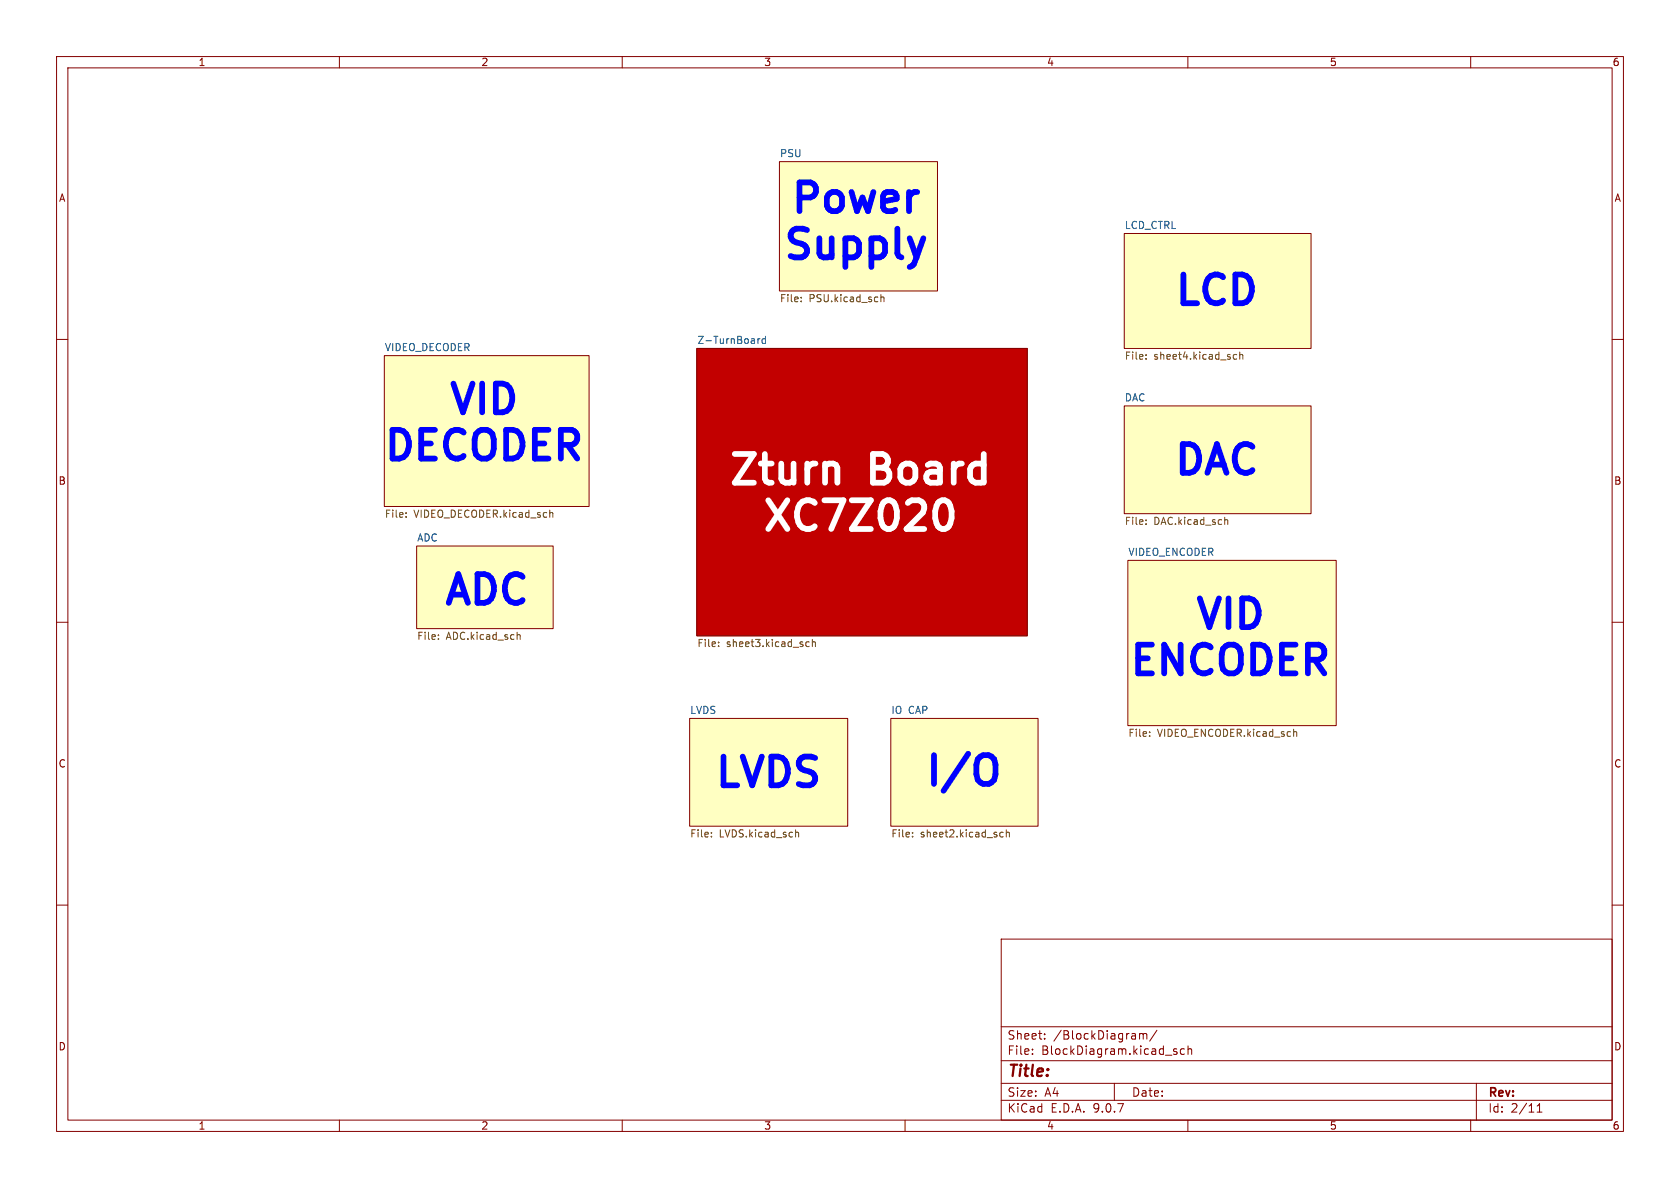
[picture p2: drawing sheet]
<svg xmlns="http://www.w3.org/2000/svg" width="297mm" height="210mm" viewBox="0 0 297 210" stroke-linecap="round" stroke-linejoin="round" font-family="sans-serif">
<g fill="none" stroke="#840000" stroke-width=".18">
<path d="M10 10h277v190h-277zM12 12h273v186h-273zM60 10v2M110 10v2M160 10v2M210 10v2M260 10v2M137.8 28.6h27.9v22.8h-27.9zM198.8 41.3h33v20.3h-33zM10 60h2M67.9 62.9h36.2v26.6h-36.2zM123.2 61.6h58.4v50.8h-58.4z"/>
<path d="M198.8 71.8h33v19h-33zM285 60h2M73.7 96.5h24.1v14.6h-24.1zM199.4 99.1h36.8v29.2h-36.8zM10 110h2M285 110h2M121.9 127h28v19.1h-28zM157.5 127h26v19.1h-26zM10 160h2M177 166h108v32h-108zM285 160h2M60 198v2"/>
<path d="M110 198v2M160 198v2M177 194.5h108M177 191.5h108M177 187.5h108M177 181.5h108M182.5 186.3v.1M182.5 185.5v.1M184.7 183.6v.1M184.7 182.8v.1M197 191.5v3M201.5 182.7v1"/>
<path d="M201.5 182.8l.4-.1 .2 .2M202.1 182.9l.2-.2 .4 .1v.9M202.1 182.9v.8M204.5 182.1l-1.3 2M207.5 185.8l.5 .2 .1 .2-.2 .2-.4-.1M207.5 185.5h.5M209.4 185.5l-.4-.1-.3 .3v.4l.1 .2h.6M210 198v2M210 185.5l.2-.1 .4 .1 .1 .9M210 184.9v1.5M260 198v2M261 191.5v6.5"/>
<path d="M271.7 196.6h.9M271.7 195.5l.5-.4v1.5"/>
</g>
<g fill="#ffffc2" stroke="#ffffc2" stroke-width=".18">
<path d="M73.7 96.5h24.1v14.6h-24.1z"/>
<path d="M67.9 62.9h36.2v26.6h-36.2z"/>
<path d="M157.5 127h26v19.1h-26z"/>
<path d="M121.9 127h28v19.1h-28z"/>
<path d="M198.8 71.8h33v19h-33z"/>
<path d="M199.4 99.1h36.8v29.2h-36.8z"/>
<path d="M198.8 41.3h33v20.3h-33z"/>
<path d="M137.8 28.6h27.9v22.8h-27.9z"/>
</g>
<path d="M123.2 61.6h58.4v50.8h-58.4z" fill="#c20000" stroke="#c20000" stroke-width=".18"/>
<g fill="none" stroke="#725600" stroke-width=".18">
<path d="M141.6 53.2v.1M141.6 52.6v.1M155.7 52.1v1.2M155.7 52.6l.2-.1 .3 .1 .1 .7M202.6 62.7v.1M202.6 63.4v.1M218.1 63.4h.5M218.1 62.7h.5M219.2 62.8l.2-.1h.3v.8M219.2 62.2v1.3M71.8 91.3v.1M71.8 90.7v.1"/>
<path d="M97.3 90.7h.4v.7M202.6 92.6v.1M202.6 91.9v.1M216.5 92l.2-.1h.3l.1 .8M77.5 112.9v.1M77.5 112.2v.2M91.4 112.3l.2-.1h.3l.1 .8M127 114.2v.1M127 113.5v.1M142.6 114.2h.5M142.6 113.5h.5M143.6 113.6l.2-.1h.3l.1 .8"/>
<path d="M143.6 113v1.3M203.2 130.1v.1M203.2 129.4v.1M228.8 129.4h.4v.8M125.8 147.8v.2M125.8 147.2v.1M140.6 147.2l.2-.1 .3 .1 .1 .8M140.6 146.7v1.3M161.3 147.8v.2M161.3 147.2v.1M176.9 147.9h.5M176.9 147.2h.5"/>
<path d="M177.9 147.2l.2-.1 .3 .1v.8M177.9 146.7v1.3"/>
</g>
<path d="M134 59.9v.8M134.4 59.9l-.4 .2M135.3 59.9h-.3l-.3 .2 .1 .6h.5M135.3 59.4v1.3" fill="none" stroke="#006464" stroke-width=".18"/>
<path d="M168 89.4a4 4 0 0 1-.5 3.9l-.5 .2h-.5l-.4-.2" fill="none" stroke="#fff" stroke-width="1"/>
<path d="M173.8 133.5a1.71 1.71 0 0 1 2.2 1.7v1.7a1.71 1.71 0 0 1-2.2 1.7" fill="none" stroke="#00f" stroke-width="1"/>
<g font-size="7.1" fill="#00f">
<text x="139.1" y="39.1">Power</text>
<text x="137.8" y="47.3">Supply</text>
<text x="207" y="55.4">LCD</text>
<text x="78.7" y="74.7">VID</text>
<text x="67.2" y="82.8">DECODER</text>
<text x="206.9" y="85.3">DAC</text>
<text x="77.8" y="108.3">ADC</text>
<text x="210.6" y="112.6">VID</text>
<text x="199" y="120.8">ENCODER</text>
<text x="125.7" y="140.6">LVDS</text>
<text x="162.9" y="140.3">I/O</text>
</g>
<g font-size="7.1" fill="#fff">
<text x="128.1" y="87.1">Zturn</text>
<text x="154.1" y="87.1">Board</text>
<text x="134.1" y="95.3">XC7Z020</text>
</g>
<text font-size="2.8" fill="#840000" x="178" y="190.9">Title:</text>
<g font-size="2.1" fill="#840000">
<text x="178" y="184">Sheet:</text>
<text x="186.2" y="184">/BlockDiagram/</text>
<text x="178" y="186.7">File:</text>
<text x="184.1" y="186.7">BlockDiagram.kicad_sch</text>
<text x="178" y="196.9">KiCad</text>
<text x="178" y="194.1">Size:</text>
<text x="184.7" y="194.1">A4</text>
<text x="185.7" y="196.9">E.D.A.</text>
<text x="193.3" y="196.9">9.0.7</text>
<text x="200" y="194.1">Date:</text>
<text x="263" y="194.3">Rev:</text>
<text x="263" y="196.9">Id:</text>
<text x="267.1" y="196.9">2/11</text>
</g>
<g font-size="1.8" fill="#840000">
<text x="35" y="11.9">1</text>
<text x="85" y="11.9">2</text>
<text x="135" y="11.9">3</text>
<text x="185" y="11.9">4</text>
<text x="235" y="11.9">5</text>
<text x="285" y="11.9">6</text>
<text x="10.3" y="35.9">A</text>
<text x="285.3" y="35.9">A</text>
<text x="10.3" y="85.9">B</text>
<text x="285.3" y="85.9">B</text>
<text x="10.3" y="135.9">C</text>
<text x="285.3" y="135.9">C</text>
<text x="10.3" y="185.9">D</text>
<text x="285.3" y="185.9">D</text>
<text x="35" y="199.9">1</text>
<text x="85" y="199.9">2</text>
<text x="135" y="199.9">3</text>
<text x="185" y="199.9">4</text>
<text x="235" y="199.9">5</text>
<text x="285" y="199.9">6</text>
</g>
<g font-size="1.8" fill="#006464">
<text x="137.8" y="27.9">PSU</text>
<text x="198.8" y="40.6">LCD_CTRL</text>
<text x="67.9" y="62.2">VIDEO_DECODER</text>
<text x="123.2" y="60.9">Z-TurnBoard</text>
<text x="198.8" y="71">DAC</text>
<text x="73.7" y="95.8">ADC</text>
<text x="199.4" y="98.3">VIDEO_ENCODER</text>
<text x="121.9" y="126.3">LVDS</text>
<text x="157.5" y="126.3">IO</text>
<text x="160.6" y="126.3">CAP</text>
</g>
<g font-size="1.8" fill="#725600">
<text x="137.8" y="53.7">File:</text>
<text x="143" y="53.7">PSU.kicad_sch</text>
<text x="198.8" y="63.9">File:</text>
<text x="204" y="63.9">sheet4.kicad_sch</text>
<text x="67.9" y="91.8">File:</text>
<text x="73.2" y="91.8">VIDEO_DECODER.kicad_sch</text>
<text x="198.8" y="93.1">File:</text>
<text x="204" y="93.1">DAC.kicad_sch</text>
<text x="73.7" y="113.4">File:</text>
<text x="78.9" y="113.4">ADC.kicad_sch</text>
<text x="123.2" y="114.7">File:</text>
<text x="128.4" y="114.7">sheet3.kicad_sch</text>
<text x="199.4" y="130.6">File:</text>
<text x="204.6" y="130.6">VIDEO_ENCODER.kicad_sch</text>
<text x="121.9" y="148.4">File:</text>
<text x="127.1" y="148.4">LVDS.kicad_sch</text>
<text x="157.5" y="148.4">File:</text>
<text x="162.7" y="148.4">sheet2.kicad_sch</text>
</g>
</svg>
